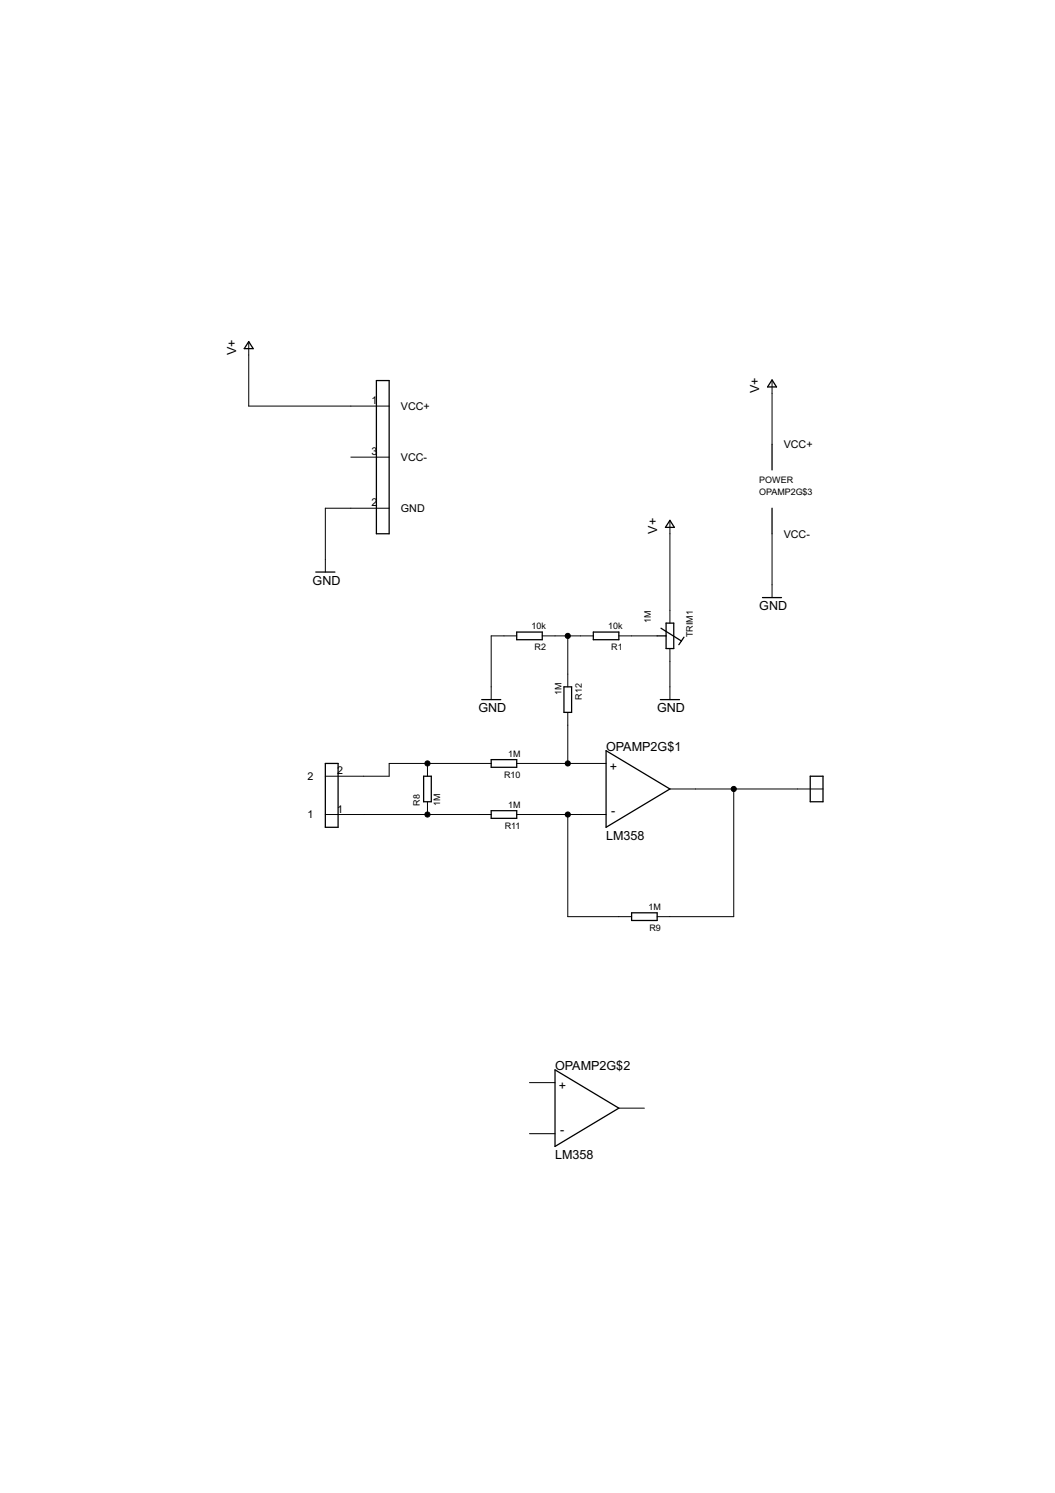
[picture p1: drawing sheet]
<svg xmlns="http://www.w3.org/2000/svg" width="210mm" height="297mm" viewBox="0 0 210 297" stroke-linecap="round" stroke-linejoin="round" font-family="sans-serif">
<g fill="#000" stroke="#000" stroke-width=".25">
<path d="M48.6 69.4h1.8zM49.5 68l-.9 1.4zM49.5 68l.9 1.4zM74.9 75.7v30.5zM74.9 75.7h2.5zM152.7 77h1.8zM153.6 75.6l-.9 1.4zM153.6 75.6l.9 1.4zM153.6 88.4v5.1zM62.8 113.8h3.8zM74.9 106.2h2.5zM77.4 75.7v30.5z"/>
<path d="M132.4 104.9h1.8zM133.3 103.5l-.9 1.4zM133.3 103.5l.9 1.4zM151.7 118.9h3.8zM153.6 101.1v5.1zM95.8 139.2h3.8zM102.8 125.8v1.5zM102.8 125.8h5.1zM107.9 125.8v1.5zM102.8 127.3h5.1zM112.2 136.7h1.5zM113.7 136.7v5z"/>
<path d="M118 125.8v1.5zM118 125.8h5.1zM123.1 125.8v1.5zM118 127.3h5.1zM131.4 139.2h3.8zM131.5 125l4.1 2.5zM132.5 126.5v2.5zM132.5 124v2.5zM132.5 124h1.5zM130.7 126.5h1.8zM134 124v5zM132.5 129h1.5z"/>
<path d="M136.1 126.8l-.5 .7zM135.6 127.5l-.5 .8zM64.7 151.9v12.7zM64.7 151.9h2.6zM84.3 154.4v5.1zM84.3 154.4h1.5zM84.3 159.5h1.5zM85.8 154.4v5.1zM97.7 151.1v1.6zM97.7 151.1h5.1zM102.8 151.1v1.6zM97.7 152.7h5.1z"/>
<path d="M112.2 136.7v5zM112.2 141.7h1.5zM120.6 149.4l12.7 7.6zM120.6 164.6l12.7-7.6zM161.2 154.4v5.1zM161.2 159.5h2.5zM163.7 154.4v5.1zM161.2 154.4h2.5zM64.7 164.6h2.6zM67.3 151.9v12.7zM97.7 161.3v1.5zM97.7 161.3h5.1z"/>
<path d="M102.8 161.3v1.5zM97.7 162.8h5.1zM120.6 149.4v15.2zM125.7 181.6v1.5zM125.7 181.6h5zM130.7 181.6v1.5zM125.7 183.1h5zM110.4 212.9l12.7 7.6zM110.4 212.9v15.2zM110.4 228.1l12.7-7.6z"/>
</g>
<g fill="#000" stroke="#000" stroke-width=".2">
<path d="M49.5 68.1v2.5zM153.6 75.7v2.6zM153.6 78.3v10.1zM49.5 70.6v10.2zM69.8 80.8h7.6zM69.8 91h7.6zM49.5 80.8h20.3zM64.7 111.3v2.5zM64.7 101.1v10.2zM64.7 101.1h5.1zM69.8 101.1h7.6zM133.3 103.7v2.5z"/>
<path d="M153.6 116.4v2.5zM153.6 106.2v10.2zM97.7 136.7v2.5zM97.7 126.5v10.2zM100.3 126.5h2.5zM97.7 126.5h2.6zM107.9 126.5h2.5zM113 134.1v2.6zM113 126.5v7.6zM110.4 126.5h2.6zM113 126.5h2.5zM115.5 126.5h2.5z"/>
<path d="M123.1 126.5h2.6zM125.7 126.5h5zM133.3 121.4v2.6zM133.3 129v2.6zM133.3 136.7v2.5zM133.3 106.2v15.2zM133.3 131.6v5.1zM64.7 154.4h7.6zM72.3 154.4h5.1zM77.4 151.9v2.5zM77.4 151.9h7.6zM85 151.9v2.5z"/>
<path d="M95.2 151.9h2.5zM85 151.9h10.2zM102.8 151.9h2.5zM113 141.7v2.6zM105.3 151.9h7.7zM113 144.3v7.6zM115.5 151.9h5.1zM113 151.9h2.5zM133.3 157h5.1zM138.4 157h7.6zM158.7 157h5zM146 157h12.7z"/>
<path d="M64.7 162.1h7.6zM72.3 162.1h12.7zM85 159.5v2.6zM85 162.1h10.2zM95.2 162.1h2.5zM102.8 162.1h2.5zM105.3 162.1h7.7zM113 162.1h2.5zM113 162.1v20.3zM115.5 162.1h5.1zM113 182.4h10.1zM123.1 182.4h2.6z"/>
<path d="M130.7 182.4h2.6zM133.3 182.4h12.7zM146 157v25.4zM105.3 215.4h5.1zM105.3 225.6h5.1zM123.1 220.5h5.1z"/>
<circle cx="113" cy="126.5" r=".51"/>
<circle cx="85" cy="151.9" r=".51"/>
<circle cx="113" cy="151.9" r=".51"/>
<circle cx="146" cy="157" r=".51"/>
<circle cx="85" cy="162.1" r=".51"/>
<circle cx="113" cy="162.1" r=".51"/>
</g>
<g font-size="2.8">
<text x="47" y="70.6" transform="rotate(-90 47 70.6)">V+</text>
<text x="151.1" y="78.3" transform="rotate(-90 151.1 78.3)">V+</text>
<text x="130.7" y="106.2" transform="rotate(-90 130.7 106.2)">V+</text>
<text x="62.2" y="116.3">GND</text>
<text x="151.1" y="121.4">GND</text>
<text x="95.2" y="141.7">GND</text>
<text x="130.7" y="141.7">GND</text>
<text x="120.6" y="149.4">OPAMP2G$1</text>
<text x="121.3" y="153.4">+</text>
<text x="120.6" y="167.1">LM358</text>
<text x="121.6" y="162.1">-</text>
<text x="110.4" y="212.8">OPAMP2G$2</text>
<text x="111.2" y="216.9">+</text>
<text x="111.4" y="225.5">-</text>
<text x="110.4" y="230.6">LM358</text>
</g>
<g font-size="2.4">
<text x="73.9" y="80.4">1</text>
<text x="79.8" y="81.6">VCC+</text>
<text x="155.9" y="89.2">VCC+</text>
<text x="73.9" y="90.6">3</text>
<text x="79.8" y="91.7">VCC-</text>
<text x="73.9" y="100.8">2</text>
<text x="79.8" y="101.9">GND</text>
<text x="155.9" y="106.9">VCC-</text>
<text x="61.2" y="155.2">2</text>
<text x="67.1" y="154.1">2</text>
<text x="67.1" y="161.7">1</text>
<text x="61.2" y="162.8">1</text>
</g>
<g font-size="2">
<text x="151.1" y="96">POWER</text>
<text x="151.1" y="98.6">OPAMP2G$3</text>
<text x="105.8" y="125.2">10k</text>
<text x="121" y="125.2">10k</text>
<text x="129.5" y="123.9" transform="rotate(-90 129.5 123.9)">1M</text>
<text x="106.4" y="129.3">R2</text>
<text x="121.6" y="129.3">R1</text>
<text x="137.9" y="126.8" transform="rotate(-90 137.9 126.8)">TRIM1</text>
<text x="111.7" y="138.4" transform="rotate(-90 111.7 138.4)">1M</text>
<text x="115.8" y="139.2" transform="rotate(-90 115.8 139.2)">R12</text>
<text x="100.3" y="154.7">R10</text>
<text x="101.1" y="150.6">1M</text>
<text x="83.5" y="160.3" transform="rotate(-90 83.5 160.3)">R8</text>
<text x="87.6" y="160.3" transform="rotate(-90 87.6 160.3)">1M</text>
<text x="101.1" y="160.8">1M</text>
<text x="100.4" y="164.8">R11</text>
<text x="129.1" y="181.1">1M</text>
<text x="129.2" y="185.2">R9</text>
</g>
</svg>
